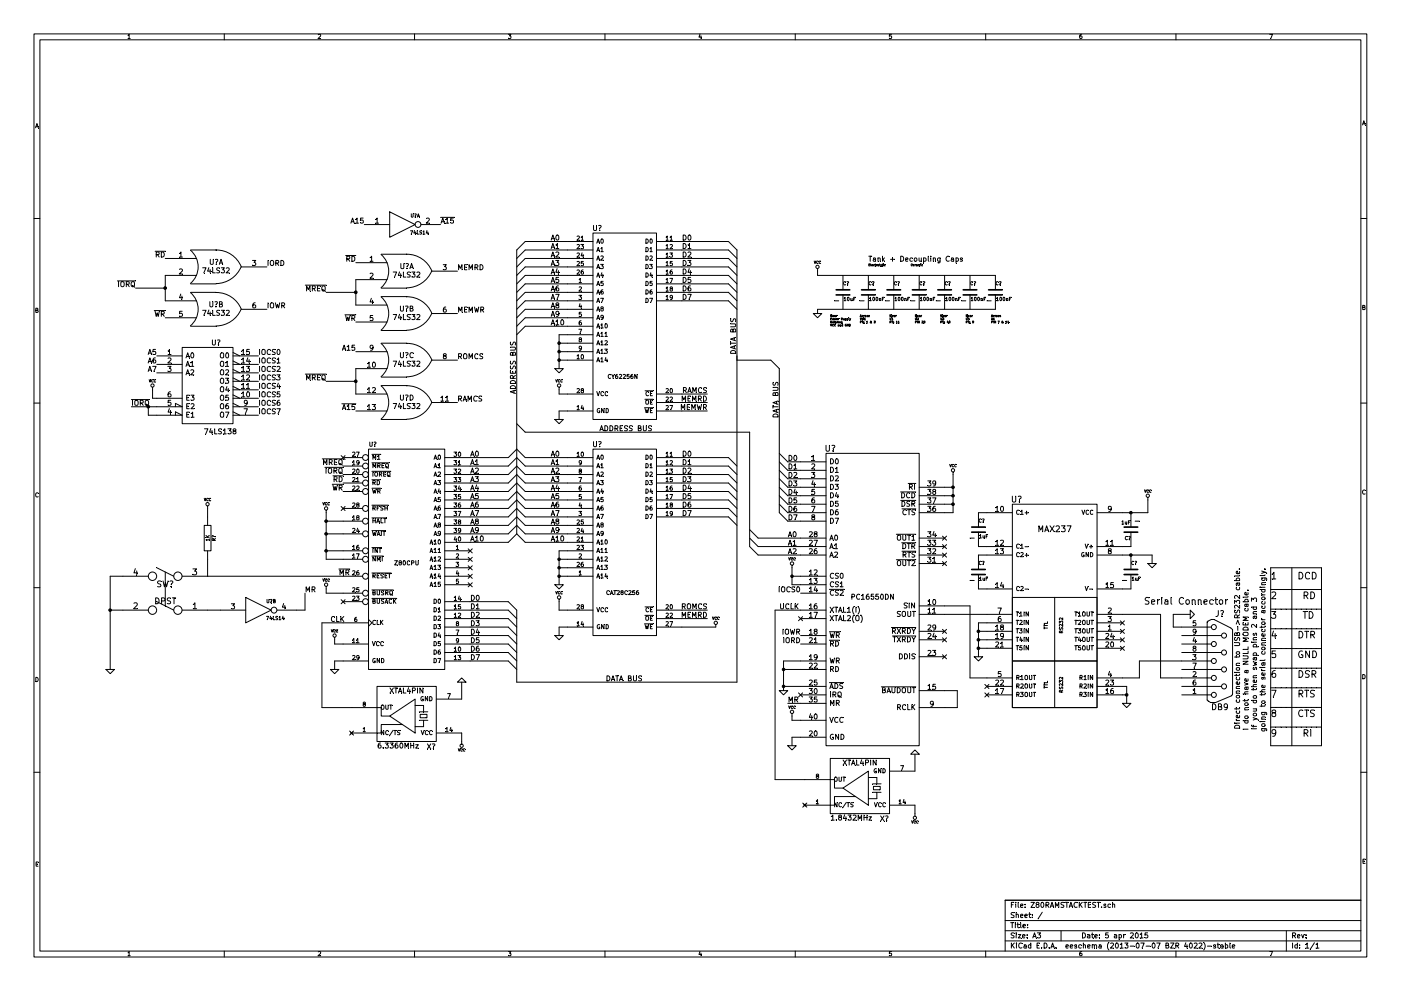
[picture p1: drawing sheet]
EESchema Schematic File Version 2
LIBS:power
LIBS:device
LIBS:transistors
LIBS:conn
LIBS:linear
LIBS:regul
LIBS:74xx
LIBS:cmos4000
LIBS:adc-dac
LIBS:memory
LIBS:xilinx
LIBS:special
LIBS:microcontrollers
LIBS:dsp
LIBS:microchip
LIBS:analog_switches
LIBS:motorola
LIBS:texas
LIBS:intel
LIBS:audio
LIBS:interface
LIBS:digital-audio
LIBS:philips
LIBS:display
LIBS:cypress
LIBS:siliconi
LIBS:opto
LIBS:atmel
LIBS:contrib
LIBS:valves
LIBS:MCPARTS
EELAYER 27 0
EELAYER END
$Descr A3 16535 11693
encoding utf-8
Sheet 1 1
Title ""
Date "5 apr 2015"
Rev ""
Comp ""
Comment1 ""
Comment2 ""
Comment3 ""
Comment4 ""
$EndDescr
$Comp
L CY62256N U?
U 1 1
P 7350 3850
F 0 "U?" H 7050 5000 60  0000 C CNN
F 1 "CY62256N" H 7350 3250 47  0000 C CNN
F 2 "~" H 7500 4050 60  0000 C CNN
F 3 "~" H 7500 4050 60  0000 C CNN
	1    7350 3850
	1    0    0    -1  
$EndComp
$Comp
L PC16550DN U?
U 1 1
P 10300 7050
F 0 "U?" H 9800 8800 70  0000 C CNN
F 1 "PC16550DN" H 10300 7050 59  0000 C CNN
F 2 "~" H 10500 7150 60  0000 C CNN
F 3 "~" H 10500 7150 60  0000 C CNN
	1    10300 7050
	1    0    0    -1  
$EndComp
$Comp
L R R?
U 1 1
P 2450 6350
F 0 "R?" V 2530 6350 40  0000 C CNN
F 1 "1K" V 2457 6351 40  0000 C CNN
F 2 "~" V 2380 6350 30  0000 C CNN
F 3 "~" H 2450 6350 30  0000 C CNN
	1    2450 6350
	1    0    0    -1  
$EndComp
$Comp
L DPST SW?
U 1 1
P 1950 7000
F 0 "SW?" H 1950 7100 70  0000 C CNN
F 1 "DPST" H 1950 6900 70  0000 C CNN
F 2 "~" H 1950 7000 60  0000 C CNN
F 3 "~" H 1950 7000 60  0000 C CNN
	1    1950 7000
	-1   0    0    -1  
$EndComp
$Comp
L VCC #PWR?
U 1 1
P 2450 6000
F 0 "#PWR?" H 2450 6100 30  0001 C CNN
F 1 "VCC" H 2450 6100 30  0000 C CNN
F 2 "" H 2450 6000 60  0000 C CNN
F 3 "" H 2450 6000 60  0000 C CNN
	1    2450 6000
	1    0    0    -1  
$EndComp
$Comp
L GND #PWR?
U 1 1
P 1300 7900
F 0 "#PWR?" H 1300 7900 30  0001 C CNN
F 1 "GND" H 1300 7830 30  0001 C CNN
F 2 "" H 1300 7900 60  0000 C CNN
F 3 "" H 1300 7900 60  0000 C CNN
	1    1300 7900
	1    0    0    -1  
$EndComp
$Comp
L GND #PWR?
U 1 1
P 3950 7900
F 0 "#PWR?" H 3950 7900 30  0001 C CNN
F 1 "GND" H 3950 7830 30  0001 C CNN
F 2 "" H 3950 7900 60  0000 C CNN
F 3 "" H 3950 7900 60  0000 C CNN
	1    3950 7900
	1    0    0    -1  
$EndComp
Entry Wire Line
	6100 5300 6200 5400
Entry Wire Line
	6000 5400 6100 5300
Entry Wire Line
	6100 5400 6200 5500
Entry Wire Line
	6100 5500 6200 5600
Entry Wire Line
	6100 5600 6200 5700
Entry Wire Line
	6100 5700 6200 5800
Entry Wire Line
	6100 5800 6200 5900
Entry Wire Line
	6100 5900 6200 6000
Entry Wire Line
	6100 6000 6200 6100
Entry Wire Line
	6100 6100 6200 6200
Entry Wire Line
	6100 6200 6200 6300
Entry Wire Line
	6000 5500 6100 5400
Entry Wire Line
	6000 5600 6100 5500
Entry Wire Line
	6000 5700 6100 5600
Entry Wire Line
	6000 5800 6100 5700
Entry Wire Line
	6000 5900 6100 5800
Entry Wire Line
	6000 6000 6100 5900
Entry Wire Line
	6000 6100 6100 6000
Entry Wire Line
	6000 6200 6100 6100
Entry Wire Line
	6000 6300 6100 6200
Entry Wire Line
	6100 6300 6200 6400
Text Label 6100 4650 1    60   ~ 0
ADDRESS BUS
Text Label 8700 3750 3    60   ~ 0
DATA BUS
Entry Wire Line
	6100 2950 6200 2850
Entry Wire Line
	6100 3050 6200 2950
Entry Wire Line
	6100 3150 6200 3050
Entry Wire Line
	6100 3250 6200 3150
Entry Wire Line
	6100 3350 6200 3250
Entry Wire Line
	6100 3450 6200 3350
Entry Wire Line
	6100 3550 6200 3450
Entry Wire Line
	6100 3650 6200 3550
Entry Wire Line
	6100 3750 6200 3650
Entry Wire Line
	6100 3850 6200 3750
Entry Wire Line
	8850 6450 8950 6550
Entry Wire Line
	8850 6350 8950 6450
Entry Wire Line
	8850 6250 8950 6350
Entry Wire Line
	6000 7100 6100 7200
Entry Wire Line
	6000 7200 6100 7300
Entry Wire Line
	6000 7300 6100 7400
Entry Wire Line
	6000 7400 6100 7500
Entry Wire Line
	6000 7500 6100 7600
Entry Wire Line
	6000 7600 6100 7700
Entry Wire Line
	6000 7700 6100 7800
Entry Wire Line
	6000 7800 6100 7900
Text Label 7150 8050 0    60   ~ 0
DATA BUS
Text Label 7700 5100 2    60   ~ 0
ADDRESS BUS
Entry Wire Line
	8600 5400 8700 5500
Entry Wire Line
	8600 5500 8700 5600
Entry Wire Line
	8600 5600 8700 5700
Entry Wire Line
	8600 5700 8700 5800
Entry Wire Line
	8600 5800 8700 5900
Entry Wire Line
	8600 5900 8700 6000
Entry Wire Line
	8600 6000 8700 6100
Entry Wire Line
	8600 6100 8700 6200
Entry Wire Line
	8600 2850 8700 2950
Entry Wire Line
	8600 2950 8700 3050
Entry Wire Line
	8600 3050 8700 3150
Entry Wire Line
	8600 3150 8700 3250
Entry Wire Line
	8600 3250 8700 3350
Entry Wire Line
	8600 3350 8700 3450
Entry Wire Line
	8600 3450 8700 3550
Entry Wire Line
	8600 3550 8700 3650
Entry Wire Line
	9200 5350 9300 5450
Entry Wire Line
	9200 5450 9300 5550
Entry Wire Line
	9200 5550 9300 5650
Entry Wire Line
	9200 5650 9300 5750
Entry Wire Line
	9200 5750 9300 5850
Entry Wire Line
	9200 5850 9300 5950
Entry Wire Line
	9200 5950 9300 6050
Entry Wire Line
	9200 6050 9300 6150
Text Label 9200 4500 3    60   ~ 0
DATA BUS
Entry Bus Bus
	9100 4250 9200 4350
Entry Bus Bus
	6100 5000 6200 5100
$Comp
L VCC #PWR?
U 1 1
P 3950 7550
F 0 "#PWR?" H 3950 7650 30  0001 C CNN
F 1 "VCC" H 3950 7650 30  0000 C CNN
F 2 "" H 3950 7550 60  0000 C CNN
F 3 "" H 3950 7550 60  0000 C CNN
	1    3950 7550
	1    0    0    -1  
$EndComp
$Comp
L VCC #PWR?
U 1 1
P 6600 4600
F 0 "#PWR?" H 6600 4700 30  0001 C CNN
F 1 "VCC" H 6600 4700 30  0000 C CNN
F 2 "" H 6600 4600 60  0000 C CNN
F 3 "" H 6600 4600 60  0000 C CNN
	1    6600 4600
	1    0    0    -1  
$EndComp
$Comp
L GND #PWR?
U 1 1
P 6600 4950
F 0 "#PWR?" H 6600 4950 30  0001 C CNN
F 1 "GND" H 6600 4880 30  0001 C CNN
F 2 "" H 6600 4950 60  0000 C CNN
F 3 "" H 6600 4950 60  0000 C CNN
	1    6600 4950
	1    0    0    -1  
$EndComp
Text Label 4000 6800 0    60   ~ 0
~MR
$Comp
L 74LS14 U?
U 2 1
P 3050 7200
F 0 "U?" H 3200 7300 40  0000 C CNN
F 1 "74LS14" H 3250 7100 40  0000 C CNN
F 2 "~" H 3050 7200 60  0000 C CNN
F 3 "~" H 3050 7200 60  0000 C CNN
	2    3050 7200
	1    0    0    -1  
$EndComp
Text Label 3600 7000 0    60   ~ 0
MR
Text Label 9300 5450 0    60   ~ 0
D0
Text Label 9300 5550 0    60   ~ 0
D1
Text Label 9300 5650 0    60   ~ 0
D2
Text Label 9300 5750 0    60   ~ 0
D3
Text Label 9300 5850 0    60   ~ 0
D4
Text Label 9300 5950 0    60   ~ 0
D5
Text Label 9300 6050 0    60   ~ 0
D6
Text Label 9300 6150 0    60   ~ 0
D7
Text Label 8050 5400 0    60   ~ 0
D0
Text Label 8050 5500 0    60   ~ 0
D1
Text Label 8050 5600 0    60   ~ 0
D2
Text Label 8050 5700 0    60   ~ 0
D3
Text Label 8050 5800 0    60   ~ 0
D4
Text Label 8050 5900 0    60   ~ 0
D5
Text Label 8050 6000 0    60   ~ 0
D6
Text Label 8050 6100 0    60   ~ 0
D7
Text Label 6500 2850 0    60   ~ 0
A0
Text Label 6500 2950 0    60   ~ 0
A1
Text Label 6500 3050 0    60   ~ 0
A2
Text Label 6500 3150 0    60   ~ 0
A3
Text Label 6500 3250 0    60   ~ 0
A4
Text Label 6500 3350 0    60   ~ 0
A5
Text Label 6500 3450 0    60   ~ 0
A6
Text Label 6500 3550 0    60   ~ 0
A7
Text Label 6500 3650 0    60   ~ 0
A8
Text Label 6500 3750 0    60   ~ 0
A9
Text Label 6500 3850 0    60   ~ 0
A10
Text Label 6500 5400 0    60   ~ 0
A0
Text Label 6500 5500 0    60   ~ 0
A1
Text Label 6500 5600 0    60   ~ 0
A2
Text Label 6500 5700 0    60   ~ 0
A3
Text Label 6500 5800 0    60   ~ 0
A4
Text Label 6500 5900 0    60   ~ 0
A5
Text Label 6500 6000 0    60   ~ 0
A6
Text Label 6500 6100 0    60   ~ 0
A7
Text Label 6500 6200 0    60   ~ 0
A8
Text Label 6500 6300 0    60   ~ 0
A9
Text Label 6500 6400 0    60   ~ 0
A10
Text Label 5550 7100 0    60   ~ 0
D0
Text Label 5550 7200 0    60   ~ 0
D1
Text Label 5550 7300 0    60   ~ 0
D2
Text Label 5550 7400 0    60   ~ 0
D3
Text Label 5550 7500 0    60   ~ 0
D4
Text Label 5550 7600 0    60   ~ 0
D5
Text Label 5550 7700 0    60   ~ 0
D6
Text Label 5550 7800 0    60   ~ 0
D7
Text Label 9300 6350 0    60   ~ 0
A0
Text Label 9300 6450 0    60   ~ 0
A1
Text Label 9300 6550 0    60   ~ 0
A2
Text Label 5550 5400 0    60   ~ 0
A0
Text Label 5550 5500 0    60   ~ 0
A1
Text Label 5550 5600 0    60   ~ 0
A2
Text Label 5550 5700 0    60   ~ 0
A3
Text Label 5550 5800 0    60   ~ 0
A4
Text Label 5550 5900 0    60   ~ 0
A5
Text Label 5550 6000 0    60   ~ 0
A6
Text Label 5550 6100 0    60   ~ 0
A7
Text Label 5550 6200 0    60   ~ 0
A8
Text Label 5550 6300 0    60   ~ 0
A9
Text Label 5550 6400 0    60   ~ 0
A10
Text Label 3900 7350 0    60   ~ 0
CLK
$Comp
L VCC #PWR?
U 1 1
P 6600 7100
F 0 "#PWR?" H 6600 7200 30  0001 C CNN
F 1 "VCC" H 6600 7200 30  0000 C CNN
F 2 "" H 6600 7100 60  0000 C CNN
F 3 "" H 6600 7100 60  0000 C CNN
	1    6600 7100
	1    0    0    -1  
$EndComp
$Comp
L GND #PWR?
U 1 1
P 6600 7500
F 0 "#PWR?" H 6600 7500 30  0001 C CNN
F 1 "GND" H 6600 7430 30  0001 C CNN
F 2 "" H 6600 7500 60  0000 C CNN
F 3 "" H 6600 7500 60  0000 C CNN
	1    6600 7500
	1    0    0    -1  
$EndComp
$Comp
L VCC #PWR?
U 1 1
P 9350 8450
F 0 "#PWR?" H 9350 8550 30  0001 C CNN
F 1 "VCC" H 9350 8550 30  0000 C CNN
F 2 "" H 9350 8450 60  0000 C CNN
F 3 "" H 9350 8450 60  0000 C CNN
	1    9350 8450
	1    0    0    -1  
$EndComp
$Comp
L GND #PWR?
U 1 1
P 9350 8800
F 0 "#PWR?" H 9350 8800 30  0001 C CNN
F 1 "GND" H 9350 8730 30  0001 C CNN
F 2 "" H 9350 8800 60  0000 C CNN
F 3 "" H 9350 8800 60  0000 C CNN
	1    9350 8800
	1    0    0    -1  
$EndComp
Text Label 9300 8300 0    60   ~ 0
MR
Text Label 8050 2850 0    60   ~ 0
D0
Text Label 8050 2950 0    60   ~ 0
D1
Text Label 8050 3050 0    60   ~ 0
D2
Text Label 8050 3150 0    60   ~ 0
D3
Text Label 8050 3250 0    60   ~ 0
D4
Text Label 8050 3350 0    60   ~ 0
D5
Text Label 8050 3450 0    60   ~ 0
D6
Text Label 8050 3550 0    60   ~ 0
D7
Text Label 8350 7200 2    60   ~ 0
ROMCS
Text Label 8350 7300 2    60   ~ 0
MEMRD
Text Label 8350 4650 2    60   ~ 0
RAMCS
Text Label 8350 4750 2    60   ~ 0
MEMRD
Text Label 8350 4850 2    60   ~ 0
MEMWR
Entry Wire Line
	6100 3950 6200 3850
$Comp
L Z80CPU U?
U 1 1
P 4800 6700
F 0 "U?" H 4400 8150 50  0000 C CNN
F 1 "Z80CPU" H 4800 6750 50  0000 C CNN
F 2 "~" H 4800 6700 50  0001 C CNN
F 3 "~" H 4800 6700 50  0001 C CNN
	1    4800 6700
	1    0    0    -1  
$EndComp
$Comp
L CAT28C256 U?
U 1 1
P 7350 6400
F 0 "U?" H 7050 7550 60  0000 C CNN
F 1 "CAT28C256" H 7350 5800 47  0000 C CNN
F 2 "" H 7500 6600 60  0000 C CNN
F 3 "" H 7500 6600 60  0000 C CNN
	1    7350 6400
	1    0    0    -1  
$EndComp
$Comp
L 74LS32 U?
U 1 1
P 4800 3200
F 0 "U?" H 4800 3250 60  0000 C CNN
F 1 "74LS32" H 4800 3150 60  0000 C CNN
F 2 "~" H 4800 3200 60  0000 C CNN
F 3 "~" H 4800 3200 60  0000 C CNN
	1    4800 3200
	1    0    0    -1  
$EndComp
$Comp
L 74LS32 U?
U 2 1
P 4800 3700
F 0 "U?" H 4800 3750 60  0000 C CNN
F 1 "74LS32" H 4800 3650 60  0000 C CNN
F 2 "~" H 4800 3700 60  0000 C CNN
F 3 "~" H 4800 3700 60  0000 C CNN
	2    4800 3700
	1    0    0    -1  
$EndComp
Text Label 3850 3450 2    60   ~ 0
~MREQ
Text Label 4050 5500 2    60   ~ 0
~MREQ
Text Label 4050 5700 2    60   ~ 0
~RD
Text Label 4050 5800 2    60   ~ 0
~WR
Text Label 4200 3100 2    60   ~ 0
~RD
Text Label 4200 3800 2    60   ~ 0
~WR
Text Label 5400 3200 0    60   ~ 0
MEMRD
Text Label 5400 3700 0    60   ~ 0
MEMWR
$Comp
L VCC #PWR?
U 1 1
P 8450 7400
F 0 "#PWR?" H 8450 7500 30  0001 C CNN
F 1 "VCC" H 8450 7500 30  0000 C CNN
F 2 "" H 8450 7400 60  0000 C CNN
F 3 "" H 8450 7400 60  0000 C CNN
	1    8450 7400
	1    0    0    -1  
$EndComp
$Comp
L 74LS32 U?
U 3 1
P 4800 4250
F 0 "U?" H 4800 4300 60  0000 C CNN
F 1 "74LS32" H 4800 4200 60  0000 C CNN
F 2 "~" H 4800 4250 60  0000 C CNN
F 3 "~" H 4800 4250 60  0000 C CNN
	3    4800 4250
	1    0    0    -1  
$EndComp
$Comp
L 74LS32 U?
U 4 1
P 4800 4750
F 0 "U?" H 4800 4800 60  0000 C CNN
F 1 "74LS32" H 4800 4700 60  0000 C CNN
F 2 "~" H 4800 4750 60  0000 C CNN
F 3 "~" H 4800 4750 60  0000 C CNN
	4    4800 4750
	1    0    0    -1  
$EndComp
Text Label 3850 4500 2    60   ~ 0
~MREQ
Text Label 5400 4250 0    60   ~ 0
ROMCS
Text Label 5400 4750 0    60   ~ 0
RAMCS
Text Label 4200 4150 2    60   ~ 0
A15
Text Label 4200 4850 2    60   ~ 0
~A15
$Comp
L 74LS14 U?
U 1 1
P 4750 2650
F 0 "U?" H 4900 2750 40  0000 C CNN
F 1 "74LS14" H 4950 2550 40  0000 C CNN
F 2 "~" H 4750 2650 60  0000 C CNN
F 3 "~" H 4750 2650 60  0000 C CNN
	1    4750 2650
	1    0    0    -1  
$EndComp
Text Label 4300 2650 2    60   ~ 0
A15
Text Label 5200 2650 0    60   ~ 0
~A15
$Comp
L 74LS32 U?
U 1 1
P 2550 3150
F 0 "U?" H 2550 3200 60  0000 C CNN
F 1 "74LS32" H 2550 3100 60  0000 C CNN
F 2 "~" H 2550 3150 60  0000 C CNN
F 3 "~" H 2550 3150 60  0000 C CNN
	1    2550 3150
	1    0    0    -1  
$EndComp
$Comp
L 74LS32 U?
U 2 1
P 2550 3650
F 0 "U?" H 2550 3700 60  0000 C CNN
F 1 "74LS32" H 2550 3600 60  0000 C CNN
F 2 "~" H 2550 3650 60  0000 C CNN
F 3 "~" H 2550 3650 60  0000 C CNN
	2    2550 3650
	1    0    0    -1  
$EndComp
Text Label 1600 3400 2    60   ~ 0
~IORQ
Text Label 1950 3050 2    60   ~ 0
~RD
Text Label 1950 3750 2    60   ~ 0
~WR
Text Label 3150 3150 0    60   ~ 0
IORD
Text Label 3150 3650 0    60   ~ 0
IOWR
Text Label 9450 7600 2    60   ~ 0
IORD
Text Label 9450 7500 2    60   ~ 0
IOWR
$Comp
L VCC #PWR?
U 1 1
P 9350 6700
F 0 "#PWR?" H 9350 6800 30  0001 C CNN
F 1 "VCC" H 9350 6800 30  0000 C CNN
F 2 "" H 9350 6700 60  0000 C CNN
F 3 "" H 9350 6700 60  0000 C CNN
	1    9350 6700
	1    0    0    -1  
$EndComp
Text Label 9450 7000 2    60   ~ 0
IOCS0
NoConn ~ 9450 7300
$Comp
L GND #PWR?
U 1 1
P 9250 8150
F 0 "#PWR?" H 9250 8150 30  0001 C CNN
F 1 "GND" H 9250 8080 30  0001 C CNN
F 2 "" H 9250 8150 60  0000 C CNN
F 3 "" H 9250 8150 60  0000 C CNN
	1    9250 8150
	1    0    0    -1  
$EndComp
Text Label 1850 4400 2    60   ~ 0
A7
Text Label 1850 4300 2    60   ~ 0
A6
Text Label 1850 4200 2    60   ~ 0
A5
Text Label 3050 4200 0    60   ~ 0
IOCS0
Text Label 3050 4300 0    60   ~ 0
IOCS1
Text Label 3050 4400 0    60   ~ 0
IOCS2
Text Label 3050 4500 0    60   ~ 0
IOCS3
Text Label 3050 4600 0    60   ~ 0
IOCS4
Text Label 3050 4700 0    60   ~ 0
IOCS5
Text Label 3050 4800 0    60   ~ 0
IOCS6
Text Label 3050 4900 0    60   ~ 0
IOCS7
Text Label 1550 4800 0    60   ~ 0
~IORQ
NoConn ~ 11150 6350
NoConn ~ 11150 6450
NoConn ~ 11150 6550
NoConn ~ 11150 6650
NoConn ~ 11150 7450
NoConn ~ 11150 7550
NoConn ~ 11150 7750
$Comp
L 74LS138 U?
U 1 1
P 2450 4550
F 0 "U?" H 2550 5050 60  0000 C CNN
F 1 "74LS138" H 2600 4001 60  0000 C CNN
F 2 "~" H 2450 4550 60  0000 C CNN
F 3 "~" H 2450 4550 60  0000 C CNN
	1    2450 4550
	1    0    0    -1  
$EndComp
Text Label 4050 5600 2    60   ~ 0
~IORQ
NoConn ~ 4050 6000
NoConn ~ 4050 5400
NoConn ~ 4050 7100
$Comp
L VCC #PWR?
U 1 1
P 3850 6050
F 0 "#PWR?" H 3850 6150 30  0001 C CNN
F 1 "VCC" H 3850 6150 30  0000 C CNN
F 2 "" H 3850 6050 60  0000 C CNN
F 3 "" H 3850 6050 60  0000 C CNN
	1    3850 6050
	1    0    0    -1  
$EndComp
Wire Wire Line
	2450 6100 2450 6000
Wire Wire Line
	4050 6800 2450 6800
Wire Wire Line
	2450 6800 2450 6600
Wire Wire Line
	1450 6800 1300 6800
Wire Wire Line
	1300 6800 1300 7900
Wire Wire Line
	1300 7200 1450 7200
Connection ~ 1300 7200
Wire Wire Line
	4050 7800 3950 7800
Wire Wire Line
	3950 7800 3950 7900
Wire Wire Line
	5550 5400 6000 5400
Wire Wire Line
	5550 5500 6000 5500
Wire Wire Line
	5550 5600 6000 5600
Wire Wire Line
	5550 5700 6000 5700
Wire Wire Line
	5550 5800 6000 5800
Wire Wire Line
	5550 5900 6000 5900
Wire Wire Line
	5550 6000 6000 6000
Wire Wire Line
	5550 6100 6000 6100
Wire Wire Line
	5550 6200 6000 6200
Wire Wire Line
	6000 6300 5550 6300
Wire Wire Line
	5550 6400 6000 6400
Wire Wire Line
	6200 5400 6700 5400
Wire Wire Line
	6700 5500 6200 5500
Wire Wire Line
	6200 5600 6700 5600
Wire Wire Line
	6700 5700 6200 5700
Wire Wire Line
	6200 5800 6700 5800
Wire Wire Line
	6700 5900 6200 5900
Wire Wire Line
	6200 6000 6700 6000
Wire Wire Line
	6700 6100 6200 6100
Wire Wire Line
	6200 6200 6700 6200
Wire Wire Line
	6200 6300 6700 6300
Wire Wire Line
	6700 6400 6200 6400
Wire Bus Line
	6100 7200 6100 8050
Wire Bus Line
	8700 8050 6100 8050
Wire Bus Line
	8700 2950 8700 8050
Wire Wire Line
	6200 2850 6700 2850
Wire Wire Line
	6700 2950 6200 2950
Wire Wire Line
	6200 3050 6700 3050
Wire Wire Line
	6700 3150 6200 3150
Wire Wire Line
	6200 3250 6700 3250
Wire Wire Line
	6700 3350 6200 3350
Wire Wire Line
	6200 3450 6700 3450
Wire Wire Line
	6700 3550 6200 3550
Wire Wire Line
	6200 3650 6700 3650
Wire Wire Line
	6700 3750 6200 3750
Wire Wire Line
	8950 6350 9450 6350
Wire Wire Line
	9450 6450 8950 6450
Wire Wire Line
	8950 6550 9450 6550
Wire Bus Line
	8850 5100 8850 6450
Wire Wire Line
	5550 7800 6000 7800
Wire Wire Line
	6000 7700 5550 7700
Wire Wire Line
	5550 7600 6000 7600
Wire Wire Line
	6000 7500 5550 7500
Wire Wire Line
	5550 7400 6000 7400
Wire Wire Line
	6000 7300 5550 7300
Wire Wire Line
	5550 7200 6000 7200
Wire Wire Line
	6000 7100 5550 7100
Wire Wire Line
	8050 5400 8600 5400
Wire Wire Line
	8600 5500 8050 5500
Wire Wire Line
	8050 5600 8600 5600
Wire Wire Line
	8600 5700 8050 5700
Wire Wire Line
	8050 5800 8600 5800
Wire Wire Line
	8600 5900 8050 5900
Wire Wire Line
	8050 6000 8600 6000
Wire Wire Line
	8050 6100 8600 6100
Wire Wire Line
	8050 2850 8600 2850
Wire Wire Line
	8600 2950 8050 2950
Wire Wire Line
	8050 3050 8600 3050
Wire Wire Line
	8600 3150 8050 3150
Wire Wire Line
	8050 3250 8600 3250
Wire Wire Line
	8600 3350 8050 3350
Wire Wire Line
	8050 3450 8600 3450
Wire Wire Line
	8600 3550 8050 3550
Wire Bus Line
	9200 4350 9200 6050
Wire Wire Line
	9300 5450 9450 5450
Wire Wire Line
	9450 5550 9300 5550
Wire Wire Line
	9300 5650 9450 5650
Wire Wire Line
	9450 5750 9300 5750
Wire Wire Line
	9300 5850 9450 5850
Wire Wire Line
	9450 5950 9300 5950
Wire Wire Line
	9300 6050 9450 6050
Wire Wire Line
	9450 6150 9300 6150
Wire Bus Line
	9100 4250 8700 4250
Wire Bus Line
	8700 4250 8700 4200
Wire Bus Line
	6200 5100 8850 5100
Wire Wire Line
	11150 8150 11300 8150
Wire Wire Line
	11300 8150 11300 8350
Wire Wire Line
	11300 8350 11150 8350
Wire Wire Line
	4050 7600 3950 7600
Wire Wire Line
	3950 7600 3950 7550
Wire Wire Line
	6700 4650 6600 4650
Wire Wire Line
	6600 4650 6600 4600
Wire Wire Line
	6700 4850 6600 4850
Wire Wire Line
	6600 4850 6600 4950
Wire Wire Line
	6200 3850 6700 3850
Wire Wire Line
	4050 7350 3800 7350
Wire Wire Line
	3800 7350 3800 8350
Wire Wire Line
	2450 7200 2600 7200
Wire Wire Line
	3500 7200 3600 7200
Wire Wire Line
	3600 7200 3600 7000
Wire Wire Line
	6700 7200 6600 7200
Wire Wire Line
	6600 7200 6600 7100
Wire Wire Line
	6700 7400 6600 7400
Wire Wire Line
	6600 7400 6600 7500
Wire Wire Line
	9450 8500 9350 8500
Wire Wire Line
	9350 8500 9350 8450
Wire Wire Line
	9450 8700 9350 8700
Wire Wire Line
	9350 8700 9350 8800
Wire Wire Line
	9450 8300 9300 8300
Wire Wire Line
	8050 7200 8350 7200
Wire Wire Line
	8050 7300 8350 7300
Wire Wire Line
	8050 7400 8450 7400
Wire Wire Line
	8050 4650 8350 4650
Wire Wire Line
	8050 4750 8350 4750
Wire Wire Line
	8050 4850 8350 4850
Wire Wire Line
	4200 3300 4200 3600
Wire Wire Line
	4200 3450 3850 3450
Connection ~ 4200 3450
Wire Wire Line
	4200 4350 4200 4650
Wire Wire Line
	4200 4500 3850 4500
Connection ~ 4200 4500
Wire Wire Line
	1950 3250 1950 3550
Wire Wire Line
	1950 3400 1600 3400
Connection ~ 1950 3400
Wire Wire Line
	9450 7800 9250 7800
Wire Wire Line
	9250 7800 9250 8150
Wire Wire Line
	9450 7900 9250 7900
Connection ~ 9250 7900
Wire Wire Line
	9450 6800 9350 6800
Wire Wire Line
	9350 6700 9350 6900
Wire Wire Line
	9350 6900 9450 6900
Connection ~ 9350 6800
Wire Wire Line
	9250 8100 9450 8100
Connection ~ 9250 8100
Wire Wire Line
	3850 6050 3850 6600
Wire Wire Line
	3850 6150 4050 6150
Wire Wire Line
	3850 6300 4050 6300
Connection ~ 3850 6150
Wire Wire Line
	3850 6500 4050 6500
Connection ~ 3850 6300
Wire Wire Line
	3850 6600 4050 6600
Connection ~ 3850 6500
Wire Wire Line
	11150 7250 11650 7250
Wire Wire Line
	11450 7150 11450 8000
Wire Wire Line
	11450 7150 11150 7150
$Comp
L CAP C?
U 1 1
P 10250 3450
F 0 "C?" H 10250 3550 40  0000 L CNN
F 1 "100nF" H 10256 3365 40  0000 L CNN
F 2 "~" H 10288 3300 30  0000 C CNN
F 3 "~" H 10250 3450 60  0000 C CNN
	1    10250 3450
	1    0    0    -1  
$EndComp
$Comp
L CAP C?
U 1 1
P 9950 3450
F 0 "C?" H 9950 3550 40  0000 L CNN
F 1 "10uF" H 9956 3365 40  0000 L CNN
F 2 "~" H 9988 3300 30  0000 C CNN
F 3 "~" H 9950 3450 60  0000 C CNN
	1    9950 3450
	1    0    0    -1  
$EndComp
$Comp
L VCC #PWR?
U 1 1
P 9650 3200
F 0 "#PWR?" H 9650 3300 30  0001 C CNN
F 1 "VCC" H 9650 3300 30  0000 C CNN
F 2 "" H 9650 3200 60  0000 C CNN
F 3 "" H 9650 3200 60  0000 C CNN
	1    9650 3200
	1    0    0    -1  
$EndComp
$Comp
L GND #PWR?
U 1 1
P 9650 3700
F 0 "#PWR?" H 9650 3700 30  0001 C CNN
F 1 "GND" H 9650 3630 30  0001 C CNN
F 2 "" H 9650 3700 60  0000 C CNN
F 3 "" H 9650 3700 60  0000 C CNN
	1    9650 3700
	1    0    0    -1  
$EndComp
$Comp
L CAP C?
U 1 1
P 10550 3450
F 0 "C?" H 10550 3550 40  0000 L CNN
F 1 "100nF" H 10556 3365 40  0000 L CNN
F 2 "~" H 10588 3300 30  0000 C CNN
F 3 "~" H 10550 3450 60  0000 C CNN
	1    10550 3450
	1    0    0    -1  
$EndComp
$Comp
L CAP C?
U 1 1
P 10850 3450
F 0 "C?" H 10850 3550 40  0000 L CNN
F 1 "100nF" H 10856 3365 40  0000 L CNN
F 2 "~" H 10888 3300 30  0000 C CNN
F 3 "~" H 10850 3450 60  0000 C CNN
	1    10850 3450
	1    0    0    -1  
$EndComp
$Comp
L CAP C?
U 1 1
P 11150 3450
F 0 "C?" H 11150 3550 40  0000 L CNN
F 1 "100nF" H 11156 3365 40  0000 L CNN
F 2 "~" H 11188 3300 30  0000 C CNN
F 3 "~" H 11150 3450 60  0000 C CNN
	1    11150 3450
	1    0    0    -1  
$EndComp
$Comp
L CAP C?
U 1 1
P 11450 3450
F 0 "C?" H 11450 3550 40  0000 L CNN
F 1 "100nF" H 11456 3365 40  0000 L CNN
F 2 "~" H 11488 3300 30  0000 C CNN
F 3 "~" H 11450 3450 60  0000 C CNN
	1    11450 3450
	1    0    0    -1  
$EndComp
$Comp
L CAP C?
U 1 1
P 11750 3450
F 0 "C?" H 11750 3550 40  0000 L CNN
F 1 "100nF" H 11756 3365 40  0000 L CNN
F 2 "~" H 11788 3300 30  0000 C CNN
F 3 "~" H 11750 3450 60  0000 C CNN
	1    11750 3450
	1    0    0    -1  
$EndComp
Text Notes 10250 3100 0    60   ~ 0
Tank + Decoupling Caps
Wire Wire Line
	9650 3700 9650 3650
Wire Wire Line
	9650 3650 11750 3650
Wire Wire Line
	9650 3200 9650 3250
Wire Wire Line
	9650 3250 11750 3250
Text Notes 9800 3750 0    24   ~ 0
Near \nPower Supply\nBetween\nVCC and GND
Text Notes 10150 3750 0    24   ~ 0
Across \nSW1\nPin 1 & 3
Text Notes 10500 3750 0    24   ~ 0
Near \nU1\nPin 11
Text Notes 10800 3750 0    24   ~ 0
Near \nU2 \nPIN 28
Text Notes 11100 3750 0    24   ~ 0
Near \nU3\nPin 40
Text Notes 11400 3750 0    24   ~ 0
Near \nU4\nPin 9
Text Notes 11700 3750 0    24   ~ 0
Across\nX1\nPIN 7 & 14\n
Text Notes 10250 3150 0    24   ~ 0
Electrolytic
Text Notes 10750 3150 0    24   ~ 0
Ceramic
$Comp
L MAX237 U?
U 1 1
P 12450 7050
F 0 "U?" H 12000 8200 70  0000 C CNN
F 1 "MAX237" H 12450 7850 70  0000 C CNN
F 2 "" H 12450 7050 60  0000 C CNN
F 3 "" H 12450 7050 60  0000 C CNN
	1    12450 7050
	1    0    0    -1  
$EndComp
$Comp
L VCC #PWR?
U 1 1
P 13550 5900
F 0 "#PWR?" H 13550 6000 30  0001 C CNN
F 1 "VCC" H 13550 6000 30  0000 C CNN
F 2 "" H 13550 5900 60  0000 C CNN
F 3 "" H 13550 5900 60  0000 C CNN
	1    13550 5900
	1    0    0    -1  
$EndComp
$Comp
L GND #PWR?
U 1 1
P 13600 6650
F 0 "#PWR?" H 13600 6650 30  0001 C CNN
F 1 "GND" H 13600 6580 30  0001 C CNN
F 2 "" H 13600 6650 60  0000 C CNN
F 3 "" H 13600 6650 60  0000 C CNN
	1    13600 6650
	1    0    0    -1  
$EndComp
$Comp
L DB9 J?
U 1 1
P 14400 7800
F 0 "J?" H 14400 8350 70  0000 C CNN
F 1 "DB9" H 14400 7250 70  0000 C CNN
F 2 "" H 14400 7800 60  0000 C CNN
F 3 "" H 14400 7800 60  0000 C CNN
F 4 "Serial Connector" H 14000 8500 79  0000 C CNN "Part Description"
	1    14400 7800
	1    0    0    -1  
$EndComp
$Comp
L GND #PWR?
U 1 1
P 14050 7250
F 0 "#PWR?" H 14050 7250 30  0001 C CNN
F 1 "GND" H 14050 7180 30  0001 C CNN
F 2 "" H 14050 7250 60  0000 C CNN
F 3 "" H 14050 7250 60  0000 C CNN
	1    14050 7250
	0    -1   -1   0   
$EndComp
$Comp
L GND #PWR?
U 1 1
P 13300 8300
F 0 "#PWR?" H 13300 8300 30  0001 C CNN
F 1 "GND" H 13300 8230 30  0001 C CNN
F 2 "" H 13300 8300 60  0000 C CNN
F 3 "" H 13300 8300 60  0000 C CNN
	1    13300 8300
	1    0    0    -1  
$EndComp
$Comp
L GND #PWR?
U 1 1
P 11550 7750
F 0 "#PWR?" H 11550 7750 30  0001 C CNN
F 1 "GND" H 11550 7680 30  0001 C CNN
F 2 "" H 11550 7750 60  0000 C CNN
F 3 "" H 11550 7750 60  0000 C CNN
	1    11550 7750
	1    0    0    -1  
$EndComp
NoConn ~ 13250 7450
NoConn ~ 13250 7550
NoConn ~ 13250 7650
NoConn ~ 11650 8200
$Comp
L CAP C?
U 1 1
P 11550 6250
F 0 "C?" H 11550 6350 40  0000 L CNN
F 1 "1uF" H 11556 6165 40  0000 L CNN
F 2 "~" H 11588 6100 30  0000 C CNN
F 3 "~" H 11550 6250 60  0000 C CNN
	1    11550 6250
	1    0    0    -1  
$EndComp
$Comp
L CAP C?
U 1 1
P 11550 6750
F 0 "C?" H 11550 6850 40  0000 L CNN
F 1 "1uF" H 11556 6665 40  0000 L CNN
F 2 "~" H 11588 6600 30  0000 C CNN
F 3 "~" H 11550 6750 60  0000 C CNN
	1    11550 6750
	1    0    0    -1  
$EndComp
$Comp
L CAP C?
U 1 1
P 13350 6750
F 0 "C?" H 13350 6850 40  0000 L CNN
F 1 "1uF" H 13356 6665 40  0000 L CNN
F 2 "~" H 13388 6600 30  0000 C CNN
F 3 "~" H 13350 6750 60  0000 C CNN
	1    13350 6750
	1    0    0    -1  
$EndComp
$Comp
L CAP C?
U 1 1
P 13350 6250
F 0 "C?" H 13350 6350 40  0000 L CNN
F 1 "1uF" H 13356 6165 40  0000 L CNN
F 2 "~" H 13388 6100 30  0000 C CNN
F 3 "~" H 13350 6250 60  0000 C CNN
	1    13350 6250
	-1   0    0    1   
$EndComp
Text Notes 14650 6700 3    60   ~ 0
Direct connection to USB->RS232 cable.\n
Text Notes 15000 6850 0    79   ~ 0
1    DCD\n__________\n2     RD\n__________\n3     TD\n__________\n4    DTR\n__________\n5    GND\n__________\n6    DSR\n__________\n7    RTS\n__________\n8    CTS\n__________\n9     RI\n
NoConn ~ 11650 8100
NoConn ~ 13250 7350
Wire Wire Line
	11550 6050 11650 6050
Wire Wire Line
	11650 6450 11550 6450
Wire Wire Line
	11550 6550 11650 6550
Wire Wire Line
	11650 6950 11550 6950
Wire Wire Line
	13250 6550 13600 6550
Wire Wire Line
	13350 6950 13250 6950
Wire Wire Line
	13250 6450 13350 6450
Wire Wire Line
	13250 6050 13550 6050
Wire Wire Line
	13550 6050 13550 5900
Connection ~ 13350 6050
Wire Wire Line
	13600 6550 13600 6650
Connection ~ 13350 6550
Wire Wire Line
	13950 7400 13850 7400
Wire Wire Line
	13850 7400 13850 7250
Wire Wire Line
	13850 7250 14050 7250
Wire Wire Line
	11650 7450 11550 7450
Connection ~ 11550 7450
Wire Wire Line
	11550 7550 11650 7550
Connection ~ 11550 7550
Wire Wire Line
	11550 7650 11650 7650
Connection ~ 11550 7650
Wire Wire Line
	11550 7350 11550 7750
Wire Wire Line
	13250 8200 13300 8200
Wire Wire Line
	13300 8100 13300 8300
Wire Wire Line
	13950 7800 13450 7800
Wire Wire Line
	13450 7800 13450 8000
Wire Wire Line
	13450 8000 13250 8000
Wire Wire Line
	13950 8000 13700 8000
Wire Wire Line
	13700 8000 13700 7250
Wire Wire Line
	13700 7250 13250 7250
Wire Notes Line
	15000 6700 15000 8800
Wire Notes Line
	15600 8800 15600 6700
Wire Notes Line
	15600 6700 15000 6700
Wire Notes Line
	15000 8800 15600 8800
Wire Notes Line
	15250 6700 15250 8800
Wire Wire Line
	11650 7350 11550 7350
Wire Wire Line
	13250 8100 13300 8100
Connection ~ 13300 8200
Text Notes 14750 6950 3    60   ~ 0
I do not have a NULL MODEM cable.\n
Text Notes 14850 7000 3    60   ~ 0
If you do then swap pins 2 and 3 \n
Text Notes 14950 6700 3    60   ~ 0
going to the serial connector accordingly.\n
Wire Wire Line
	11450 8000 11650 8000
$Comp
L VCC #PWR?
U 1 1
P 11250 5600
F 0 "#PWR?" H 11250 5700 30  0001 C CNN
F 1 "VCC" H 11250 5700 30  0000 C CNN
F 2 "" H 11250 5600 60  0000 C CNN
F 3 "" H 11250 5600 60  0000 C CNN
	1    11250 5600
	1    0    0    -1  
$EndComp
Wire Wire Line
	11150 5750 11250 5750
Wire Wire Line
	11250 5600 11250 6050
Wire Wire Line
	11250 5850 11150 5850
Connection ~ 11250 5750
Wire Wire Line
	11250 5950 11150 5950
Connection ~ 11250 5850
Wire Wire Line
	11250 6050 11150 6050
Connection ~ 11250 5950
Entry Wire Line
	6000 6400 6100 6300
Wire Bus Line
	6100 2950 6100 6300
NoConn ~ 5550 6500
NoConn ~ 5550 6600
NoConn ~ 5550 6700
NoConn ~ 5550 6800
NoConn ~ 5550 6900
$Comp
L GND #PWR?
U 1 1
P 6600 6900
F 0 "#PWR?" H 6600 6900 30  0001 C CNN
F 1 "GND" H 6600 6830 30  0001 C CNN
F 2 "" H 6600 6900 60  0000 C CNN
F 3 "" H 6600 6900 60  0000 C CNN
	1    6600 6900
	1    0    0    -1  
$EndComp
Wire Wire Line
	6700 6500 6600 6500
Wire Wire Line
	6600 6500 6600 6900
Wire Wire Line
	6700 6600 6600 6600
Connection ~ 6600 6600
Wire Wire Line
	6700 6700 6600 6700
Connection ~ 6600 6700
Wire Wire Line
	6700 6800 6600 6800
Connection ~ 6600 6800
$Comp
L GND #PWR?
U 1 1
P 6600 4350
F 0 "#PWR?" H 6600 4350 30  0001 C CNN
F 1 "GND" H 6600 4280 30  0001 C CNN
F 2 "" H 6600 4350 60  0000 C CNN
F 3 "" H 6600 4350 60  0000 C CNN
	1    6600 4350
	1    0    0    -1  
$EndComp
Wire Wire Line
	6700 3950 6600 3950
Wire Wire Line
	6600 3950 6600 4350
Wire Wire Line
	6700 4050 6600 4050
Connection ~ 6600 4050
Wire Wire Line
	6700 4150 6600 4150
Connection ~ 6600 4150
Wire Wire Line
	6700 4250 6600 4250
Connection ~ 6600 4250
$Comp
L VCC #PWR?
U 1 1
P 1800 4600
F 0 "#PWR?" H 1800 4700 30  0001 C CNN
F 1 "VCC" H 1800 4700 30  0000 C CNN
F 2 "" H 1800 4600 60  0000 C CNN
F 3 "" H 1800 4600 60  0000 C CNN
	1    1800 4600
	1    0    0    -1  
$EndComp
Wire Wire Line
	1850 4700 1800 4700
Wire Wire Line
	1800 4700 1800 4600
NoConn ~ 9450 8200
$Comp
L VCC #PWR?
U 1 1
P 3850 6950
F 0 "#PWR?" H 3850 7050 30  0001 C CNN
F 1 "VCC" H 3850 7050 30  0000 C CNN
F 2 "" H 3850 6950 60  0000 C CNN
F 3 "" H 3850 6950 60  0000 C CNN
	1    3850 6950
	1    0    0    -1  
$EndComp
Wire Wire Line
	4050 7000 3850 7000
Wire Wire Line
	3850 7000 3850 6950
$Comp
L XTAL4PIN X?
U 1 1
P 4850 8450
F 0 "X?" H 4610 8810 60  0000 C CNN
F 1 "XTAL4PIN" H 4900 8150 60  0000 C CNN
F 2 "~" H 4850 8450 60  0000 C CNN
F 3 "~" H 4850 8450 60  0000 C CNN
F 4 "6.3360MHz" H 5000 8800 60  0000 C CNN "Freqency"
	1    4850 8450
	-1   0    0    1   
$EndComp
$Comp
L VCC #PWR?
U 1 1
P 5450 8750
F 0 "#PWR?" H 5450 8850 30  0001 C CNN
F 1 "VCC" H 5450 8850 30  0000 C CNN
F 2 "" H 5450 8750 60  0000 C CNN
F 3 "" H 5450 8750 60  0000 C CNN
	1    5450 8750
	-1   0    0    1   
$EndComp
$Comp
L GND #PWR?
U 1 1
P 5450 8050
F 0 "#PWR?" H 5450 8050 30  0001 C CNN
F 1 "GND" H 5450 7980 30  0001 C CNN
F 2 "" H 5450 8050 60  0000 C CNN
F 3 "" H 5450 8050 60  0000 C CNN
	1    5450 8050
	-1   0    0    1   
$EndComp
NoConn ~ 4150 8650
Wire Wire Line
	5450 8250 5450 8050
Wire Wire Line
	5450 8750 5450 8650
Wire Wire Line
	3800 8350 4150 8350
$Comp
L XTAL4PIN X?
U 1 1
P 10200 9300
F 0 "X?" H 9960 9660 60  0000 C CNN
F 1 "XTAL4PIN" H 10250 9000 60  0000 C CNN
F 2 "~" H 10200 9300 60  0000 C CNN
F 3 "~" H 10200 9300 60  0000 C CNN
F 4 "1.8432MHz" H 10350 9650 60  0000 C CNN "Freqency"
	1    10200 9300
	-1   0    0    1   
$EndComp
$Comp
L VCC #PWR?
U 1 1
P 10800 9600
F 0 "#PWR?" H 10800 9700 30  0001 C CNN
F 1 "VCC" H 10800 9700 30  0000 C CNN
F 2 "" H 10800 9600 60  0000 C CNN
F 3 "" H 10800 9600 60  0000 C CNN
	1    10800 9600
	-1   0    0    1   
$EndComp
$Comp
L GND #PWR?
U 1 1
P 10800 8900
F 0 "#PWR?" H 10800 8900 30  0001 C CNN
F 1 "GND" H 10800 8830 30  0001 C CNN
F 2 "" H 10800 8900 60  0000 C CNN
F 3 "" H 10800 8900 60  0000 C CNN
	1    10800 8900
	-1   0    0    1   
$EndComp
NoConn ~ 9500 9500
Wire Wire Line
	10800 9100 10800 8900
Wire Wire Line
	10800 9600 10800 9500
Wire Wire Line
	9150 9200 9500 9200
Wire Wire Line
	9450 7200 9150 7200
Wire Wire Line
	9150 7200 9150 9200
Text Label 9200 7200 0    60   ~ 0
UCLK
Wire Wire Line
	1550 4800 1850 4800
Wire Wire Line
	1850 4900 1750 4900
Wire Wire Line
	1750 4900 1750 4800
Connection ~ 1750 4800
$EndSCHEMATC
